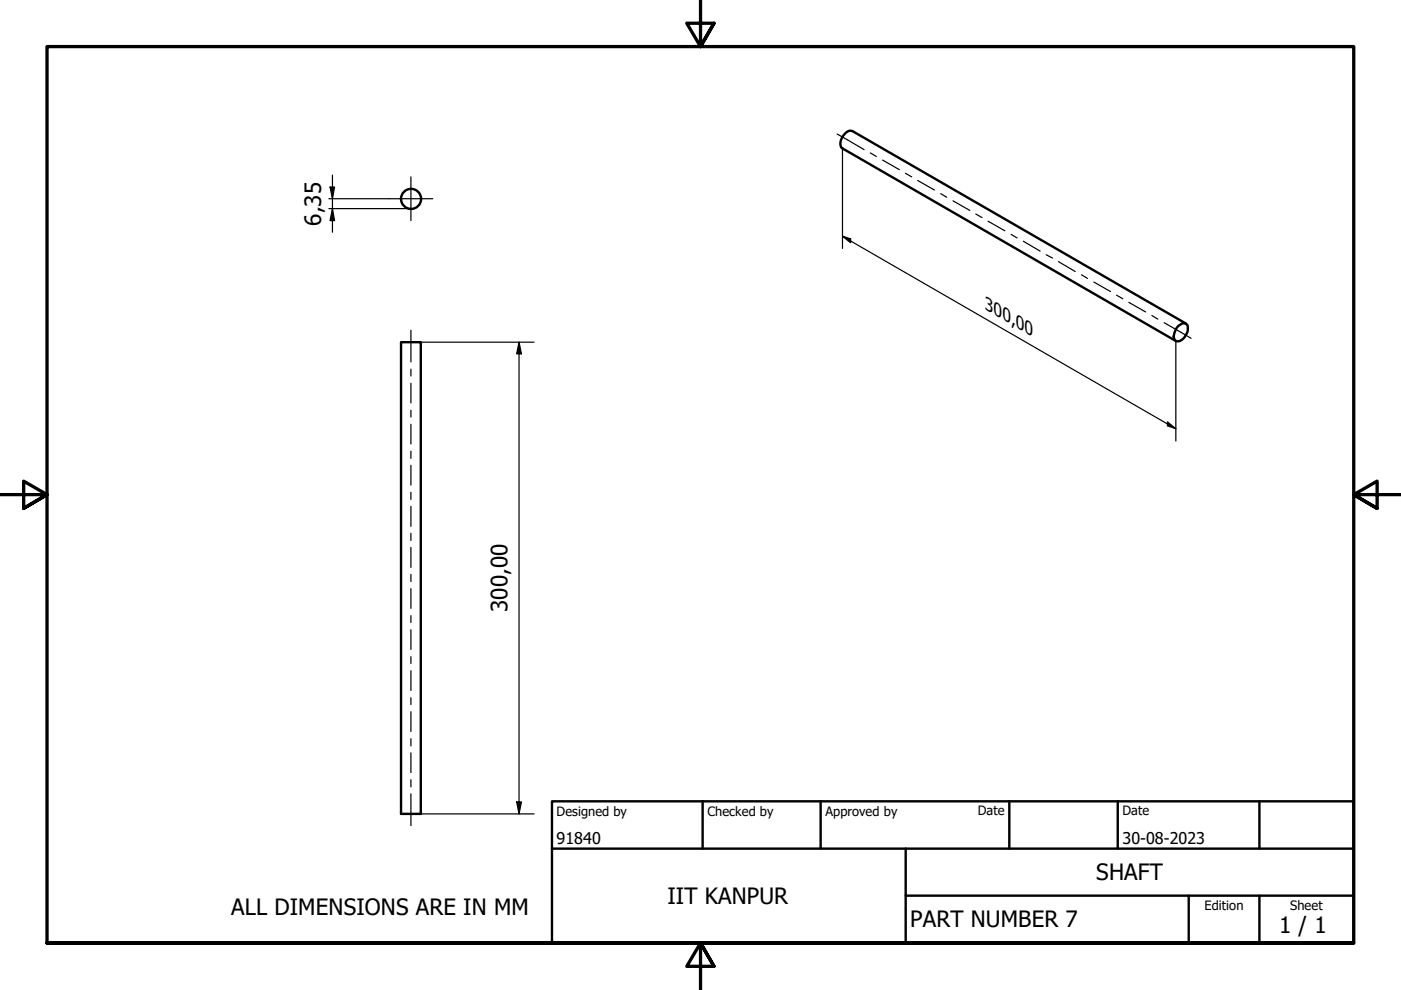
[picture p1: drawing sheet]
<svg xmlns="http://www.w3.org/2000/svg" width="297mm" height="210mm" viewBox="0 0 297 210" stroke-linecap="round" stroke-linejoin="round" font-family="sans-serif">
<!-- layer: Visible (ISO) -->
<g fill="none" stroke="#000" stroke-width=".51">
<path d="M85 72.6h4.2v100h-4.2zM249.8 69.1a1.27 1.27 0 0 1 1.9-.2 2.92 2.92 0 0 1-1.9 3.5 .98 .98 0 0 1-.9-1.5l.3-1zM251.5 68.6l-70.8-40.8a2.28 2.28 0 0 0-2.4 1.9 1.59 1.59 0 0 0 .3 1.8l70.7 40.8"/>
<circle cx="87.2" cy="42.2" r="2.13"/>
</g>
<!-- layer: Border (ISO) -->
<path d="M148.5 -.1v10l-2.9-5h5.8l-2.9 5 2.9-5M0 104.9h10l-5-2.9v5.8l5-2.9-5 2.9M297 104.9h-10l5-2.9v5.8l-5-2.9 5 2.9M10 199.9v-190h277v190h-277h277M151.4 204.9l-2.9-5 2.9 5h-5.8l2.9-5v10" fill="none" stroke="#000" stroke-width=".7"/>
<!-- layer: Title (ISO) -->
<path d="M117 169.9h170v30h-170zM117 179.9h170M149 169.9v10M174 169.9v10M192 179.9v20M214 169.9v10M237 169.9v10M267 169.9v10M192 189.9h95M252 189.9v10M267 189.9v10" fill="none" stroke="#000" stroke-width=".51"/>
<!-- layer: Dimension (ISO) -->
<g fill="none" stroke="#000" stroke-width=".25">
<path d="M70 39.7h.9l-.4 2.4zM70.5 37.1v12.1M178.6 31.5v21.2M69.7 42.1h12.8M69.7 44.2h17.3M70.5 44.2l.4 2.6h-.9zM178.6 50.1l1.7 .5v.9zM178.6 50.1l70.7 40.8M89.2 72.6h24M110 72.6l.6 2.4h-1.1zM110 72.6v100M249.3 72.3v21.2"/>
<path d="M247.5 89.4l1.8 1.5-1.8-.6zM89.2 172.6h24M109.5 170h1.1l-.6 2.6z"/>
</g>
<path d="M70 39.7h.9l-.4 2.4zM70.5 44.2l.4 2.6h-.9zM178.6 50.1l1.7 .5v.9zM110 72.6l.6 2.4h-1.1zM247.5 89.4l1.8 1.5-1.8-.6zM109.5 170h1.1l-.6 2.6z" fill="#000"/>
<!-- layer: Centerline (ISO) -->
<g fill="none" stroke="#000" stroke-width=".25">
<path d="M177.5 28.4l5.7 3.3M184.5 32.4l1.3 .8M187.1 33.9l3.6 2.1M192 36.7l1.3 .8M194.6 38.3l3.5 2M199.5 41.1l1.2 .7M202.1 42.6l3.5 2M206.9 45.4l1.3 .7M209.5 46.9l3.5 2M214.4 49.7l1.2 .8M217 51.2l3.5 2M221.8 54l1.3 .7"/>
<path d="M224.4 55.5l3.6 2.1M229.3 58.3l1.3 .7M231.9 59.8l3.6 2M87.1 70v6.7M87.1 78.3v1.4M236.7 62.6l1.4 .7M239.3 64.1l3.6 2M244.2 66.9l1.3 .8M246.8 68.4l5.7 3.3M87.1 81.3v4.1M87.1 87v1.4M87.1 90v4.1"/>
<path d="M87.1 95.7v1.5M87.1 98.7v4.1M87.1 104.4v1.5M87.1 107.4v4.2M87.1 113.1v1.5M87.1 116v4.3M87.1 121.8v1.5M87.1 124.8v4.2M87.1 130.5v1.5M87.1 133.5v4.2M87.1 139.2v1.5M87.1 142.2v4.2"/>
<path d="M87.1 147.9v1.5M87.1 150.9v4.2M87.1 156.6v1.6M87.1 159.6v4.2M87.1 165.3v1.5M87.1 168.3v6.7"/>
</g>
<!-- layer: Center Mark (ISO) -->
<path d="M87.1 37.5v9.3M82.5 42.1h9.3" fill="none" stroke="#000" stroke-width=".25"/>
<g font-size="4.8">
<text x="68.1" y="47.9" transform="rotate(-90 68.1 47.9)">6,35</text>
<text x="107.6" y="129.8" transform="rotate(-90 107.6 129.8)">300,00</text>
<text x="141.5" y="191.7">IIT KANPUR</text>
<text x="232.4" y="186.7">SHAFT</text>
<text x="49" y="193.9">ALL DIMENSIONS ARE IN MM</text>
<text x="193" y="196.6">PART NUMBER 7</text>
<text x="271.2" y="197.8">1 / 1</text>
</g>
<text font-size="3.9" x="208.8" y="65.6" transform="rotate(30 208.8 65.6)">300,00</text>
<g font-size="3.4">
<text x="118" y="178.9">91840</text>
<text x="238" y="178.9">30-08-2023</text>
</g>
<g font-size="2.7">
<text x="118" y="173">Designed by</text>
<text x="150" y="173">Checked by</text>
<text x="175" y="173">Approved by</text>
<text x="207.3" y="172.9">Date</text>
<text x="238" y="172.9">Date</text>
<text x="255.4" y="193">Edition</text>
<text x="273.6" y="193">Sheet</text>
</g>
</svg>
